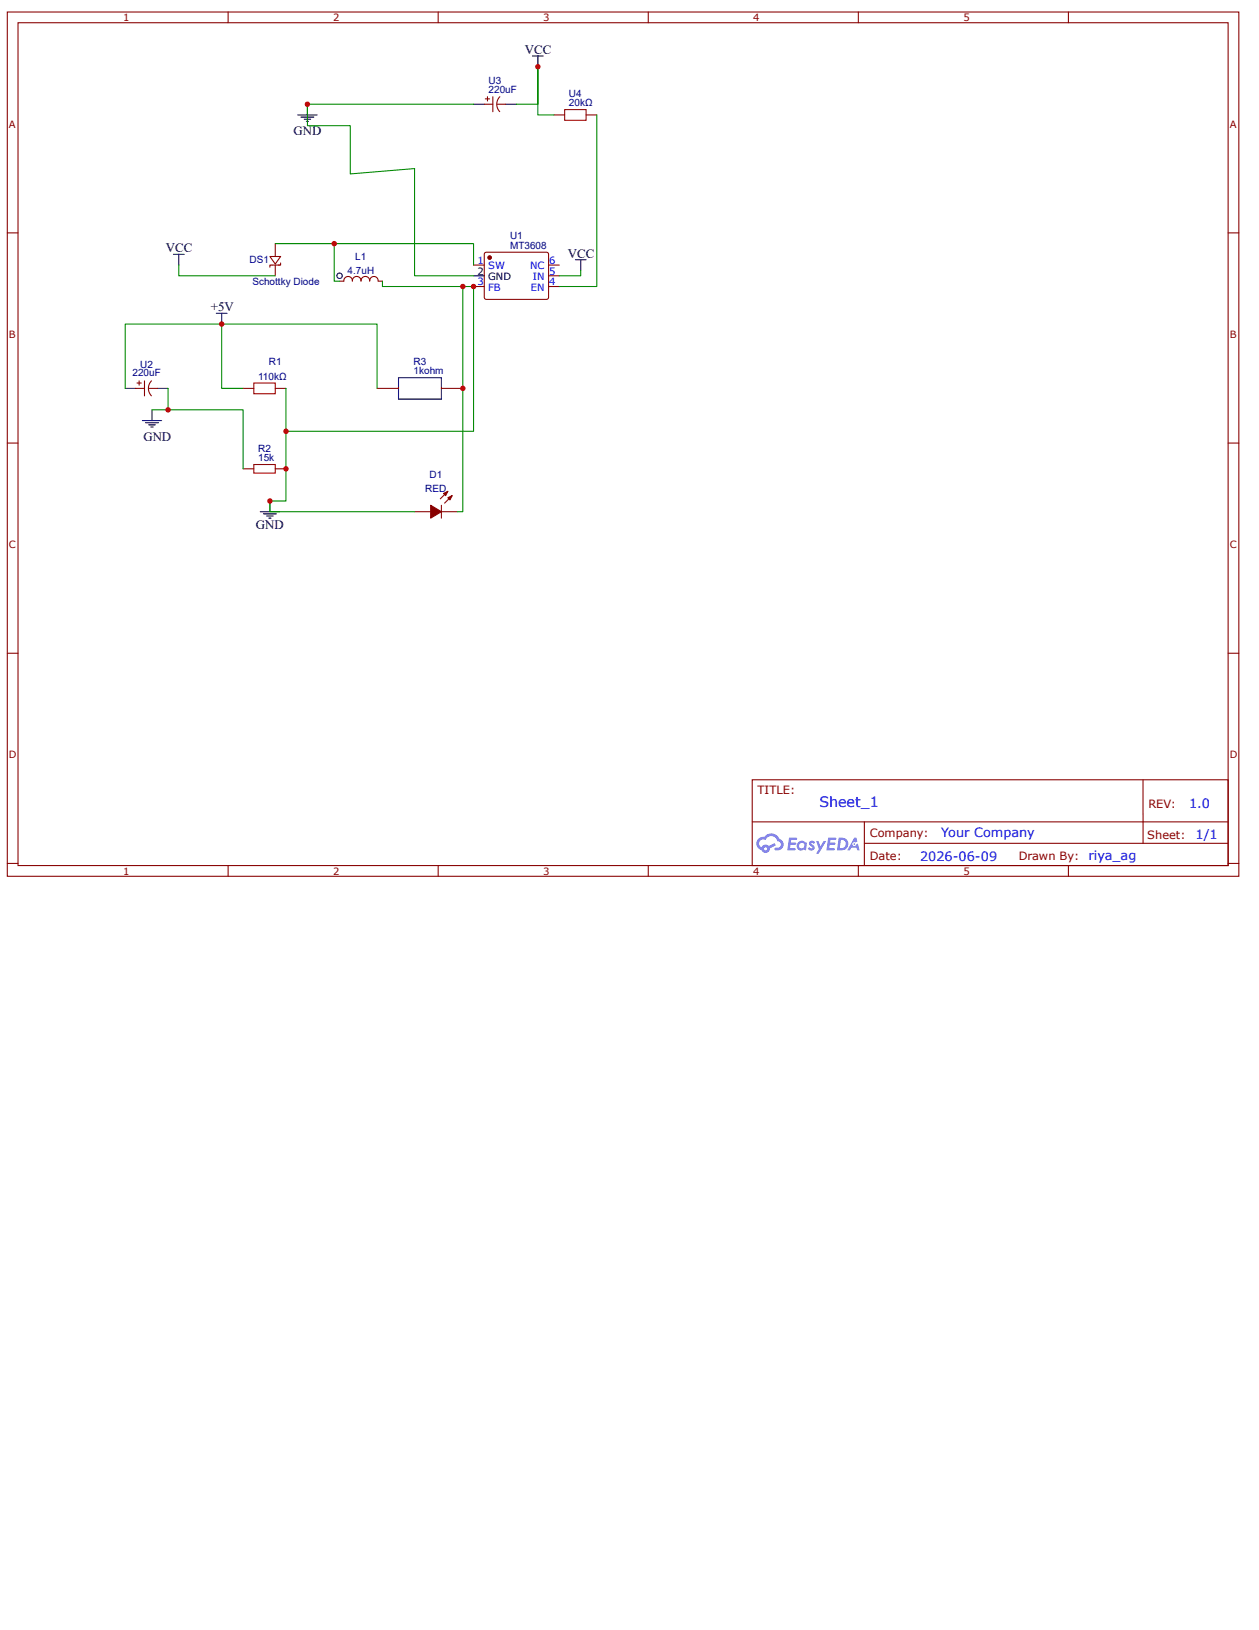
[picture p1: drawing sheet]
<svg xmlns="http://www.w3.org/2000/svg" width="216mm" height="279mm" viewBox="0 0 216 279" stroke-linecap="round" stroke-linejoin="round" font-family="sans-serif">
<g fill="none" stroke="#800" stroke-width=".18">
<path d="M1.3 2.1h211.1v148.1h-211.1zM3.1 3.9h207.5v144.5h-207.5zM39.1 2.1v1.8M75.1 2.1v1.8M111.2 2.1v1.8M147.2 2.1v1.8M183.2 2.1v1.8M1.3 39.9h1.8M210.6 39.9h1.8M1.3 75.9h1.8M210.6 75.9h1.8M1.3 112h1.8"/>
<path d="M210.6 112h1.8M129 133.7h81.6v14.7h-81.6zM196 133.7v10.9M1.3 148h1.8M39.1 148.4v1.8M75.1 148.4v1.8M111.2 148.4v1.8M129 140.9h81.5M147.2 148.4v1.8M148.2 144.6h62.3M148.2 140.9v7.3M183.2 148.4v1.8"/>
<path d="M210.6 148h1.8"/>
</g>
<g fill="#58f">
<path d="M138.9 144.2l.4-.1 .2 .1 .3 .2-.2 .3a.24 .24 0 0 0-.2-.2 .24 .24 0 0 0-.3 .1 .76 .76 0 0 1 .5 1l-.6 .2-.5-.3 .3-.3 .3 .2 .2-.1a.92 .92 0 0 1-.5-.9z"/>
<path d="M140 144.2h.4l.3 .9 .5-.9h.5l-1.3 2.1h-.4l.4-.8z"/>
<path d="M135.3 143.6h1.4v.2l-.2 .2h-.8l-.1 .4h.8l.2 .2-.2 .2h-.8l-.1 .6h.8h.1v.3l-1.4 .1z"/>
<path d="M142 143.6h1.4v.2l-.2 .2h-.8l-.1 .4h.8l.2 .2-.2 .2h-.8l-.1 .6h.8h.1v.3l-1.4 .1z"/>
<path d="M146.5 143.6h.4l.1 .6-.3 .2a.36 .36 0 0 0-.5 .1 .36 .36 0 0 0 .2 .5 .36 .36 0 0 0 .5-.3l.2-.1 .3 1.1h-.4l-.1-.4h-.9l-.2 .4h-.5z"/>
<path d="M143.8 143.6l-.3 2.2h.7a1.09 1.09 0 0 0 1.3-1.2 1.09 1.09 0 0 0-1.3-1zM144.2 144a.74 .74 0 0 1 .8 .8 .74 .74 0 0 1-1 .6z"/>
<path d="M136.9 144.3a.8 .8 0 0 0-.2 1.2 .8 .8 0 0 0 1.2 .1l.3 .2 .2-1.2-.3-.2a.73 .73 0 0 0-1.2-.1zM137 145a.47 .47 0 0 1 .9 0 .47 .47 0 0 1-.9 0z"/>
<path d="M130.1 143.8a1.15 1.15 0 0 0 .5 1.9 .73 .73 0 0 0 .8 .5 .73 .73 0 0 0 .6-.8l1-.5-.2-.4-1 .5a.74 .74 0 0 0-1.2 .3 .72 .72 0 0 1-.3-1.1 .72 .72 0 0 1 1-.2 1.08 1.08 0 0 1 1.1-.7 1.08 1.08 0 0 1 .9 .9 .59 .59 0 0 1 .6 .8 .59 .59 0 0 1-.9 .3l-.2 .2a.92 .92 0 0 0 1.1 .1 .99 .99 0 0 0 .5-1 .99 .99 0 0 0-.7-.8 1.59 1.59 0 0 0-2.7-.4l-.4 .1zM131 145.5a.3 .3 0 0 1 .6 0 .3 .3 0 0 1-.6 0z"/>
<circle cx="146.5" cy="144.7" r=".14"/>
</g>
<circle cx="84" cy="44.2" r=".28" fill="#800"/>
<g fill="none" stroke="#800" stroke-width=".18">
<path d="M83.2 43.3l.2-.1 10.5 .1 .2 .3-.1 7.6-.3 .1h-10.5l-.2-.3v-7.4z"/>
<circle cx="84" cy="44.2" r=".28"/>
</g>
<circle cx="84" cy="44.2" r=".28" fill="#800"/>
<g fill="none" stroke="#800" stroke-width=".18">
<path d="M83 17.9h1.5M83.2 16.9h.8M83.6 16.6v.7M84.5 16.6v2.6M85.3 17.9h1.4M85.7 16.6a1.84 1.84 0 0 0 0 2.5M95 19.7h1.8M100.5 19.7h1.8M81.2 45.4h1.8M81.2 49.1h1.8M94.1 45.4h1.8M94.1 49.1h1.8"/>
<path d="M94.1 47.3h1.8M23.3 66.6h1.5M23.5 65.7h.7M23.9 65.3v.7M24.8 65.3v2.6M25.5 66.6h1.5M26 65.3a1.84 1.84 0 0 0 0 2.5M41.7 66.6h1.8M47.2 66.6h1.8M41.7 80.4h1.8M47.2 80.4h1.8M71.1 87.7h2.8"/>
<circle cx="84" cy="44.2" r=".28"/>
</g>
<path d="M81.2 17.9h1.8M86.7 17.9h1.9M81.2 47.3h1.8M21.5 66.6h1.8M27 66.6h1.8" fill="none" stroke="#000" stroke-width=".18"/>
<path d="M96.8 18.8h3.7v1.8h-3.7zM43.5 65.7h3.7v1.8h-3.7zM43.5 79.6h3.7v1.5h-3.7z" fill="none" stroke="#a00000" stroke-width=".18"/>
<path d="M73.9 86.6l1.8 1.1-1.8 1.1z" fill="#800"/>
<path d="M73.9 86.6l1.8 1.1-1.8 1.1zM76.8 84.2l-1.3 1.3M77.5 85l-1.3 1.2" fill="none" stroke="#800" stroke-width=".18"/>
<path d="M76.1 84.6l.7-.4-.4 .8z" fill="#800"/>
<path d="M76.1 84.6l.7-.4-.4 .8z" fill="none" stroke="#800" stroke-width=".18"/>
<path d="M76.8 85.3l.7-.3-.3 .7z" fill="#800"/>
<path d="M47.2 41.8v2.2M47.2 45.4v1.9M64.8 48.2a.73 .73 0 0 0-.7-.8 .73 .73 0 0 0-.7 .8 .75 .75 0 0 0-.8-.8 .75 .75 0 0 0-.7 .8 .74 .74 0 0 0-.7-.8 .74 .74 0 0 0-.8 .8 .73 .73 0 0 0-.7-.8 .73 .73 0 0 0-.7 .8h-.8M64.8 48.2h.8M64.7 66.6h3.6M75.7 66.6h3.7M75.7 86.6v2.2M75.7 87.7h2.7M76.8 85.3l.7-.3-.3 .7z" fill="none" stroke="#800" stroke-width=".18"/>
<g fill="none" stroke="#000" stroke-width=".18">
<path d="M51.1 19.7h3.3M52.7 17.9v1.8M91.3 9.6h1.9M92.2 9.6v1.8M51.6 20.1h2.2M52.2 20.4h1.1M52.5 20.8h.4M29.7 43.6h1.9M30.7 43.6v1.8M37.1 53.7h1.8M38 53.7v1.8M98.7 44.5h1.8"/>
<path d="M99.6 44.5v1.9M24.4 72.1h3.3M25 72.5h2.2M25.5 72.8h1.1M25.9 73.2h.3M26.1 70.3v1.8M68.3 64.7h7.4v3.7h-7.4zM44.6 87.7h3.3M45.2 88.1h2.2M45.7 88.4h1.1M46.1 88.8h.4M46.3 85.9v1.8"/>
<circle cx="58.2" cy="47.3" r=".46"/>
</g>
<path d="M46.3 44h1.8l-.9 1.3zM47.9 45.4h-1.6v.4M48.1 45.1v.3h-.3" fill="none" stroke="#900" stroke-width=".18"/>
<g fill="none" stroke="#080" stroke-width=".18">
<path d="M81.2 17.9h-28.5v3.6h7.4v8.3l11-.9v18.4h10.1M88.6 17.9h3.6v-6.5v8.3h2.8M102.3 19.7v29.4h-6.4M30.7 45.4v1.9h16.5M38 55.5v11.1h3.7M47.2 41.8h10.1M65.6 48.2v.9h15.6v24.8h-32.2M79.4 49.1v38.6h-1M81.2 45.4v-3.6h-23.9v6.4h.9M99.6 46.4v.9h-3.7M21.5 66.6v-11.1h43.2v11.1M28.8 66.6v3.7h-2.7"/>
<path d="M28.8 70.3h12.9v10.1M49 66.6v19.3h-2.7v1.8h24.8"/>
</g>
<g fill="#c00">
<circle cx="92.2" cy="11.4" r=".46"/>
<circle cx="57.3" cy="41.8" r=".46"/>
<circle cx="38" cy="55.5" r=".46"/>
<circle cx="28.8" cy="70.3" r=".46"/>
<circle cx="49" cy="73.9" r=".46"/>
<circle cx="81.2" cy="49.1" r=".46"/>
<circle cx="52.7" cy="17.9" r=".46"/>
<circle cx="49" cy="80.4" r=".46"/>
<circle cx="79.4" cy="49.1" r=".46"/>
<circle cx="79.4" cy="66.6" r=".46"/>
<circle cx="46.3" cy="85.9" r=".46"/>
</g>
<text font-size="2.5" fill="#00f" x="140.5" y="138.4">Sheet_1</text>
<g font-size="2.2">
<text x="90" y="9.2">VCC</text>
<text x="50.3" y="23.2">GND</text>
<text x="28.5" y="43.2">VCC</text>
<text x="97.4" y="44.2">VCC</text>
<text x="36.2" y="53.3">+5V</text>
<text x="24.6" y="75.6">GND</text>
<text x="43.9" y="90.7">GND</text>
</g>
<g font-size="2.2" fill="#00f">
<text x="161.4" y="143.5">Your Company</text>
<text x="203.9" y="138.5">1.0</text>
<text x="205" y="143.9">1/1</text>
<text x="157.8" y="147.5">2026-06-09</text>
<text x="186.6" y="147.5">riya_ag</text>
</g>
<g font-size="2" fill="#800">
<text x="129.9" y="136.1">TITLE:</text>
<text x="149.1" y="143.5">Company:</text>
<text x="196.7" y="143.8">Sheet:</text>
<text x="196.9" y="138.5">REV:</text>
<text x="149.1" y="147.5">Date:</text>
<text x="174.7" y="147.5">Drawn By:</text>
</g>
<g font-size="1.7" fill="#800">
<text x="21.1" y="3.6">1</text>
<text x="57.1" y="3.6">2</text>
<text x="93.2" y="3.6">3</text>
<text x="129.2" y="3.6">4</text>
<text x="165.2" y="3.6">5</text>
<text x="1.5" y="21.9">A</text>
<text x="210.9" y="21.9">A</text>
<text x="1.5" y="57.9">B</text>
<text x="210.9" y="57.9">B</text>
<text x="1.5" y="94">C</text>
<text x="210.9" y="94">C</text>
<text x="1.5" y="130">D</text>
<text x="210.9" y="130">D</text>
<text x="21.1" y="149.9">1</text>
<text x="57.1" y="149.9">2</text>
<text x="93.2" y="149.9">3</text>
<text x="129.2" y="149.9">4</text>
<text x="165.2" y="149.9">5</text>
</g>
<g font-size="1.7" fill="#000080">
<text x="83.8" y="16">220uF</text>
<text x="83.8" y="14.4">U3</text>
<text x="97.6" y="16.6">U4</text>
<text x="97.6" y="18.2">20kΩ</text>
<text x="87.5" y="41">U1</text>
<text x="42.8" y="45.1">DS1</text>
<text x="59.6" y="47">4.7uH</text>
<text x="60.9" y="44.6">L1</text>
<text x="87.5" y="42.7">MT3608</text>
<text x="43.3" y="48.8">Schottky Diode</text>
<text x="22.7" y="64.4">220uF</text>
<text x="24" y="63.1">U2</text>
<text x="44.3" y="65.1">110kΩ</text>
<text x="46.1" y="62.5">R1</text>
<text x="70.9" y="64.2">1kohm</text>
<text x="70.9" y="62.5">R3</text>
<text x="44.3" y="77.4">R2</text>
<text x="44.3" y="79.1">15k</text>
<text x="73.7" y="82">D1</text>
<text x="72.9" y="84.4">RED</text>
</g>
<g font-size="1.7" fill="#00f">
<text x="81.9" y="45.3">1</text>
<text x="83.7" y="46.2">SW</text>
<text x="90.9" y="46.2">NC</text>
<text x="94.2" y="47.1">5</text>
<text x="94.2" y="45.3">6</text>
<text x="81.9" y="48.9">3</text>
<text x="83.7" y="49.9">FB</text>
<text x="91" y="49.9">EN</text>
<text x="91.4" y="48">IN</text>
<text x="94.2" y="48.9">4</text>
</g>
<g font-size="1.7">
<text x="81.9" y="47.1">2</text>
<text x="83.7" y="48">GND</text>
</g>
</svg>
